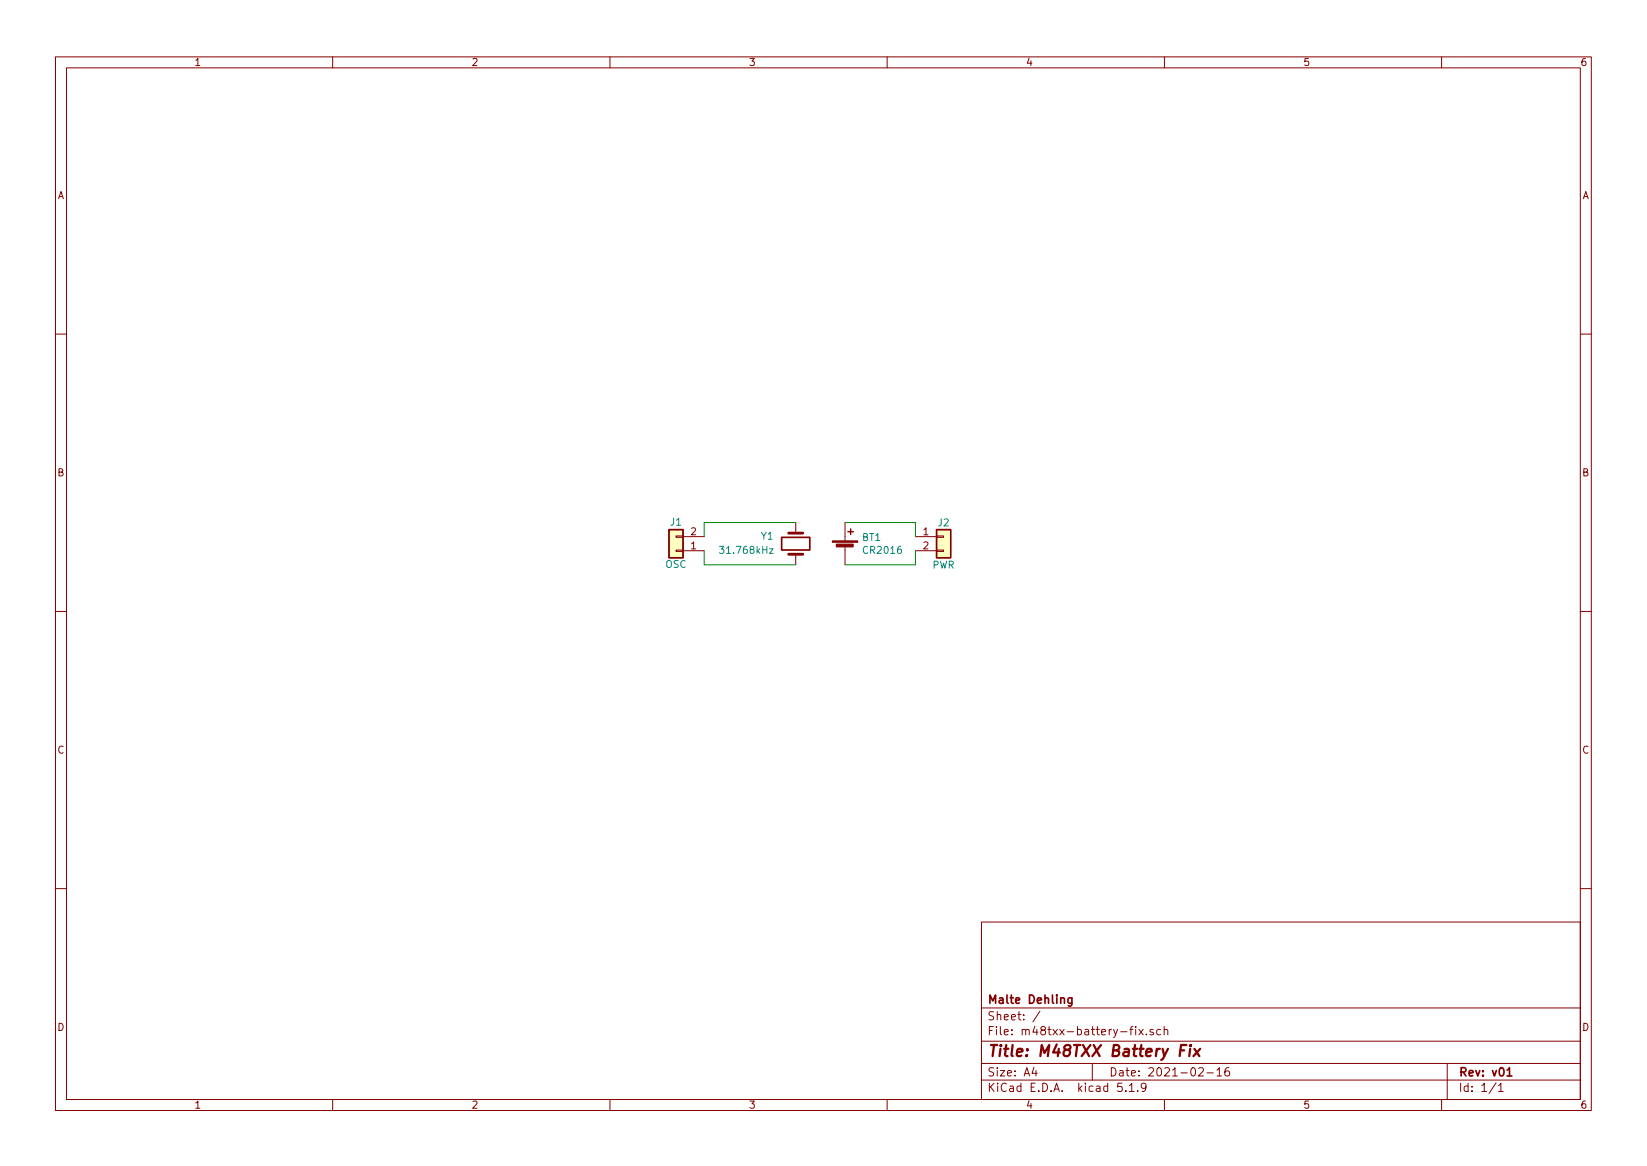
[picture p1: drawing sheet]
EESchema Schematic File Version 4
EELAYER 30 0
EELAYER END
$Descr A4 11693 8268
encoding utf-8
Sheet 1 1
Title "M48TXX Battery Fix"
Date "2021-02-16"
Rev "v01"
Comp "Malte Dehling"
Comment1 ""
Comment2 ""
Comment3 ""
Comment4 ""
$EndDescr
$Comp
L Device:Battery_Cell BT1
U 1 1
P 6000 3900
F 0 "BT1" H 6118 3996 50  0000 L CNN
F 1 "CR2016" H 6118 3905 50  0000 L CNN
F 2 "m48txx-battery-fix:BAT-HLD-002-SMT-OTL" V 6000 3960 50  0001 C CNN
F 3 "~" V 6000 3960 50  0001 C CNN
	1    6000 3900
	1    0    0    -1  
$EndComp
$Comp
L Connector_Generic:Conn_01x02 J2
U 1 1
P 6700 3800
F 0 "J2" H 6700 3900 50  0000 C CNN
F 1 "PWR" H 6700 3600 50  0000 C CNN
F 2 "Connector_PinHeader_2.54mm:PinHeader_1x02_P2.54mm_Vertical" H 6700 3800 50  0001 C CNN
F 3 "~" H 6700 3800 50  0001 C CNN
	1    6700 3800
	1    0    0    -1  
$EndComp
$Comp
L Connector_Generic:Conn_01x02 J1
U 1 1
P 4800 3900
F 0 "J1" H 4800 3700 50  0000 C CNN
F 1 "OSC" H 4800 4000 50  0000 C CNN
F 2 "Connector_PinHeader_2.54mm:PinHeader_1x02_P2.54mm_Vertical" H 4800 3900 50  0001 C CNN
F 3 "~" H 4800 3900 50  0001 C CNN
	1    4800 3900
	-1   0    0    1   
$EndComp
$Comp
L Device:Crystal Y1
U 1 1
P 5650 3850
F 0 "Y1" V 5700 4100 50  0000 R CNN
F 1 "31.768kHz" V 5600 4400 50  0000 R CNN
F 2 "Crystal:Crystal_SMD_3215-2Pin_3.2x1.5mm" H 5650 3850 50  0001 C CNN
F 3 "~" H 5650 3850 50  0001 C CNN
	1    5650 3850
	0    -1   -1   0   
$EndComp
Wire Wire Line
	6500 3800 6500 3700
Wire Wire Line
	6500 3700 6000 3700
Wire Wire Line
	6000 4000 6500 4000
Wire Wire Line
	6500 4000 6500 3900
Wire Wire Line
	5650 3700 5000 3700
Wire Wire Line
	5000 3700 5000 3800
Wire Wire Line
	5000 3900 5000 4000
Wire Wire Line
	5000 4000 5650 4000
$EndSCHEMATC
